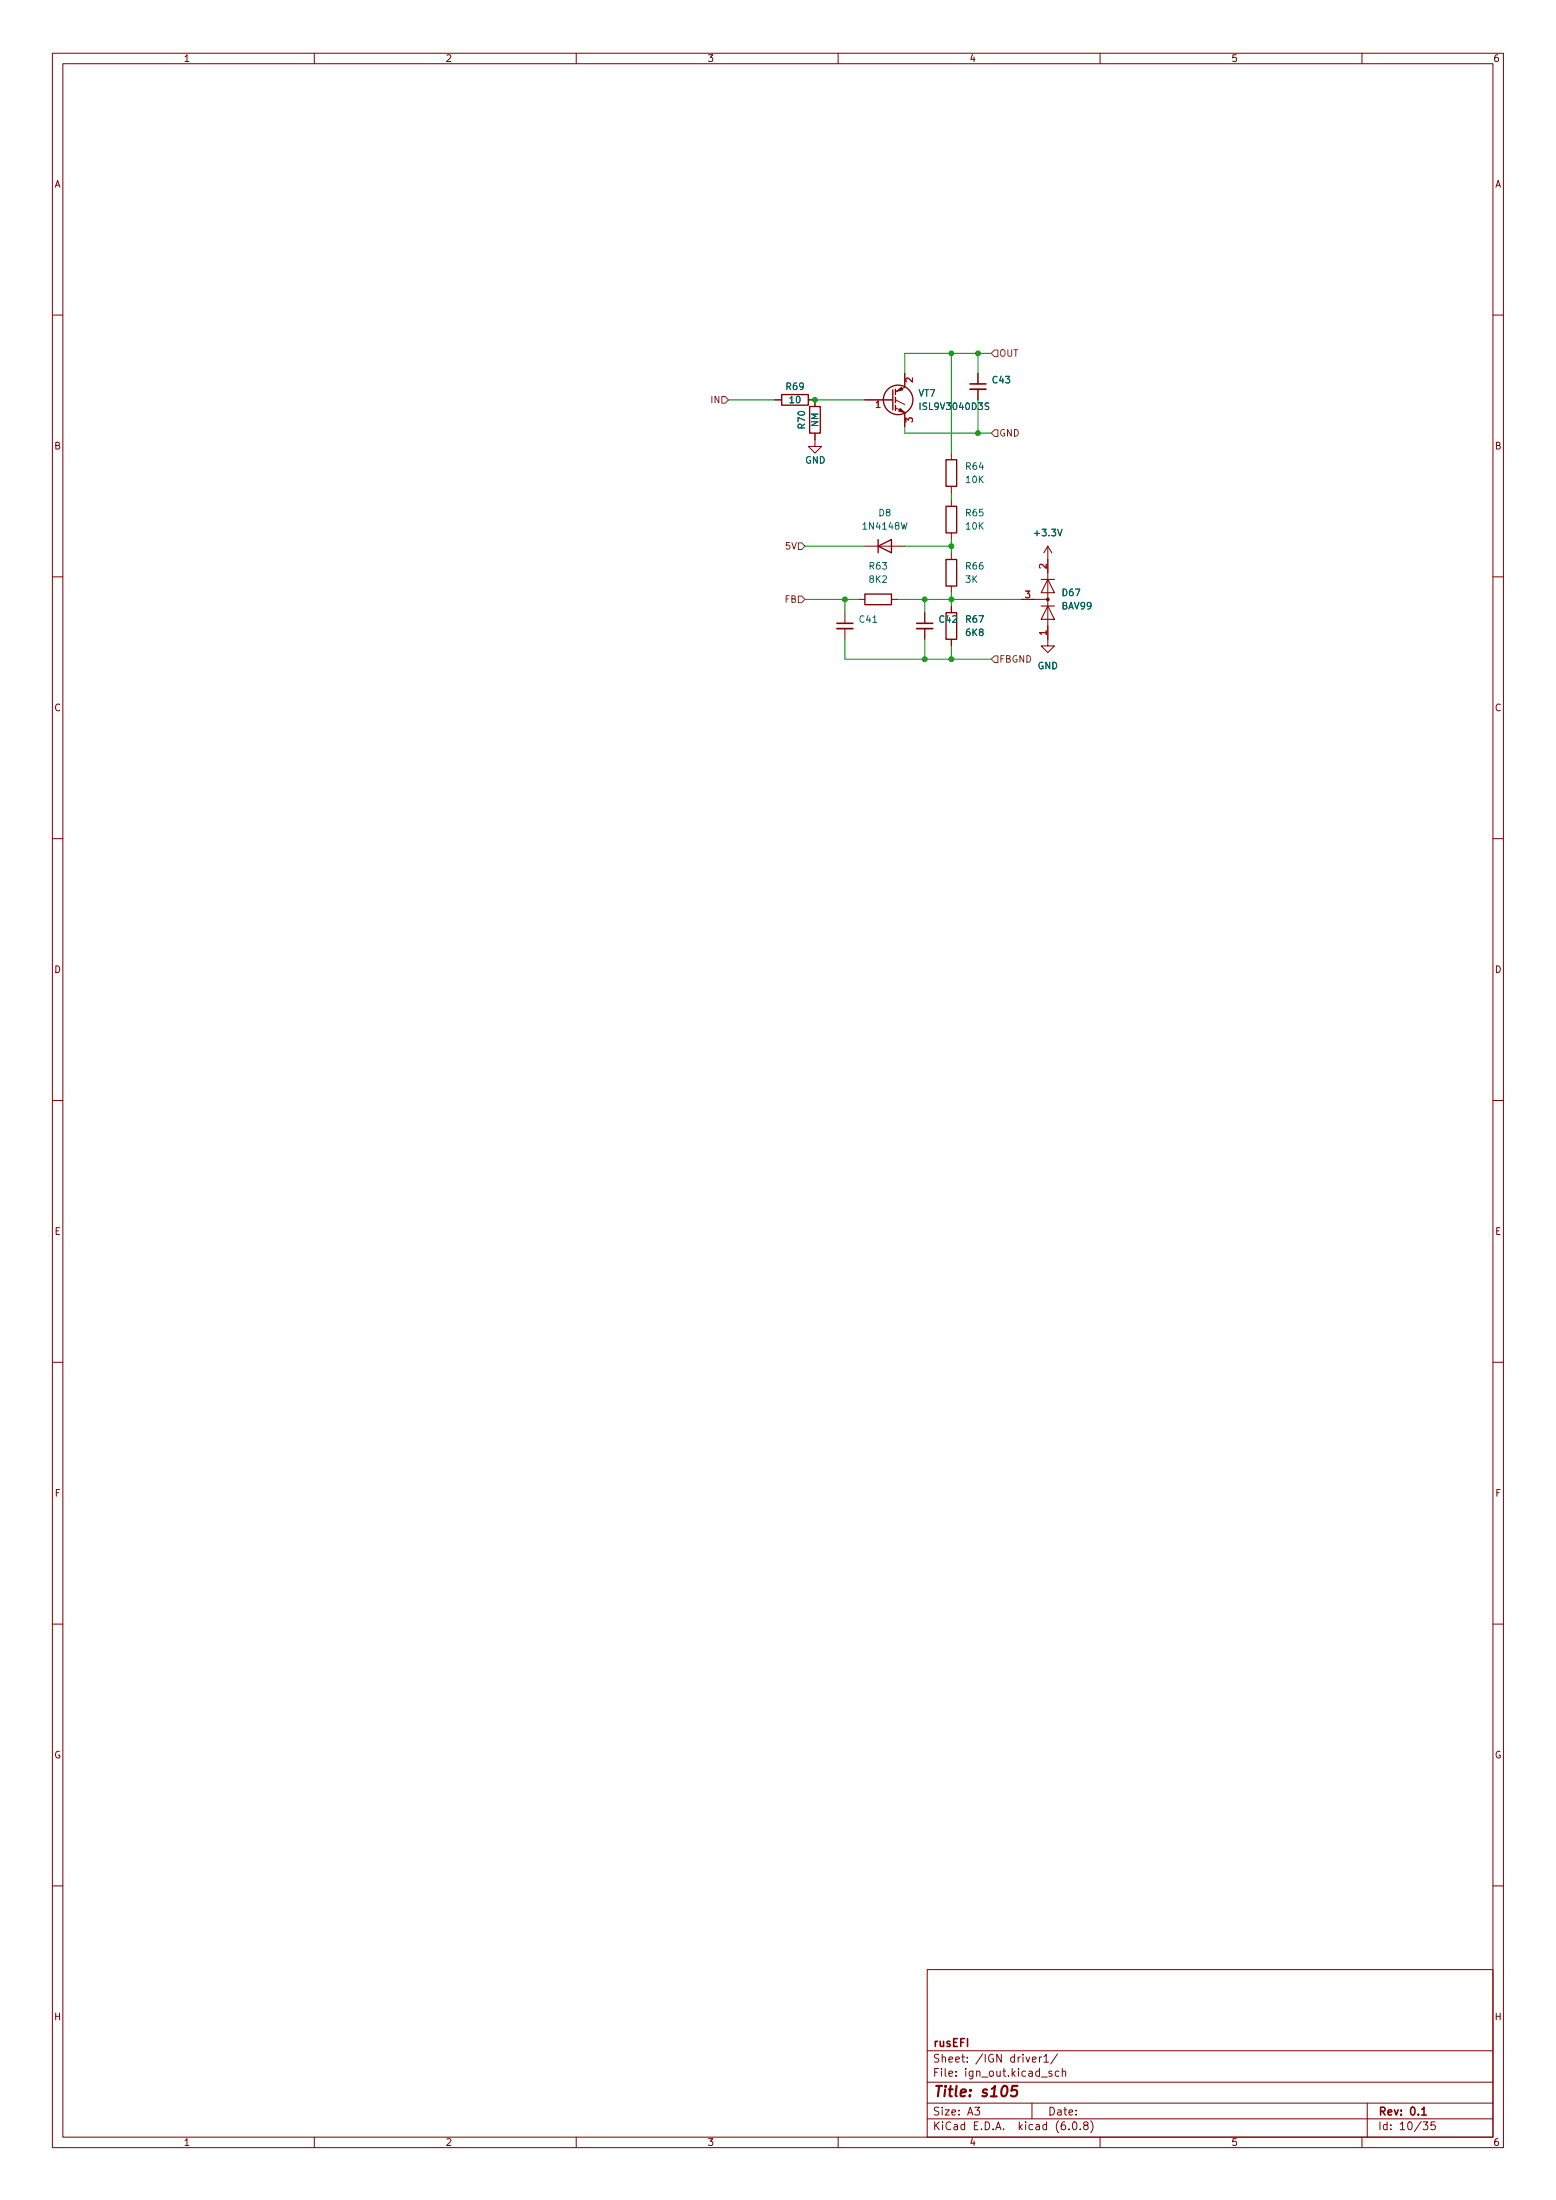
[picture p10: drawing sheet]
<svg xmlns="http://www.w3.org/2000/svg" width="297mm" height="420mm" viewBox="0 0 297 420" stroke-linecap="round" stroke-linejoin="round" font-family="sans-serif">
<g fill="none" stroke="#840000" stroke-width=".19">
<path d="M10 10.2h277v400h-277zM12 12.2h273v396h-273zM60 10.2v2M110 10.2v2M160 10.2v2M210 10.2v2M260 10.2v2M10 60.2h2M148 76.4h1.2M154.3 76.4h1.3v1.2M165.1 76.4h5.3M170.9 77.9l1.8 .9"/>
<path d="M170.9 76.4l1.8 .9M172.7 74l-1.8 .8M172.7 71.3v2.5M172.7 78.9v2.5M186.7 71.3v2M186.7 74.3v2.1M285 60.2h2M155.6 82.7v2.6h1.2l-1.2 1.2-1.3-1.2h1.3M181.6 86.5v1.3M181.6 92.9v1.2M181.6 95.4v1.3M10 110.2h2"/>
<path d="M161.3 117v2M163.8 114.5h1.3M165.1 104.3h7.6M170.2 114.5h1.2M176.5 117v2M181.6 101.8v1.2M181.6 105.6v1.2M181.6 111.9v1.3M181.6 115.7v1.3M194.9 114.5h5.1M200 104.3v19.1h1.3l-1.3 1.2-1.2-1.2h1.2M200 104.3l-.7 1.3"/>
<path d="M200 104.3l.8 1.3M285 110.2h2M161.3 120.1v2M176.5 120.1v2M181.6 122.1v1.3M10 160.2h2M285 160.2h2M10 210.2h2M285 210.2h2M10 260.2h2M285 260.2h2M10 310.2h2"/>
<path d="M285 310.2h2M10 360.2h2M177 376.2h108v32h-108zM285 360.2h2M177 397.7h108M177 391.7h108M197.1 393.3l.7-.1-.1-.3-.4-.1-.2 .3v.7h.6M198.4 392.8v1M198.8 396.7h1.1M198.9 392.8l-.3 .1-.2 .2M199.3 392.8l.4-.5v1.5M199.3 393.8h.8"/>
<path d="M200.8 395.6l-.4-.1-.2 .3 .1 .2 .5 .1v.4h-.6M201.9 392.3l-1.3 1.9M202.1 395.6l-.4-.1-.3 .3 .2 .7h.5M202.8 395.7l.2-.2 .4 .1v.9M202.8 395v1.5M60 408.2v2M110 408.2v2M160 408.2v2M177 404.7h108M177 401.7h108M186.1 402.4h.9l-.5 .6 .4 .2v.6l-.2 .1-.6-.1M197 401.7v3"/>
<path d="M204.1 406.6v.1M204.9 405.3l.2-.1a.8 .8 0 0 1 .5 .8 .8 .8 0 0 1-.5 .7 1 1 0 0 1-.2-1.4zM206.2 406.6v.1M207.1 405.9l-.2-.3v-.2l.2-.2 .5 .1 .1 .2-.1 .2-.6 .3-.1 .2v.4l.2 .1h.5l.1-.2-.1-.5-.2-.1M208.2 405a1.72 1.72 0 0 1 0 2.3M210 408.2v2M260 408.2v2M261 401.7v6.5M271.7 405.2h.9l-.5 .6 .4 .2v.6l-.2 .1-.6-.1M273.9 405.2h-.7l-.1 .8 .3-.2 .5 .1 .1 .2-.1 .5-.2 .1-.6-.1"/>
</g>
<path d="M185.2 73.3h3M159.8 119h3M175 119h3.1M271.4 402.9l.4-.5v1.5M271.4 403.9h.9" fill="none" stroke="#840000" stroke-width=".3"/>
<path d="M194.2 398.4h-.9l-.2 .9 .3-.2 .6 .1 .2 .3-.2 .7-.3 .2h-.5l-.2-.2" fill="none" stroke="#840000" stroke-width=".4"/>
<g fill="none" stroke="#840000" stroke-width=".25">
<path d="M149.2 75.4h5.1v2h-5.1zM154.6 77.6h2v5.1h-2zM170.4 74.5v3.8M170.9 74.3v1.1M170.9 75.9v1M170.9 77.4v1M180.6 96.7h2v5.1h-2zM180.6 87.8h2v5.1h-2zM165.1 113.5h5.1v2h-5.1zM167.6 104.3l2.6-1.3v2.6zM167.6 103v2.6M180.6 106.8h2v5.1h-2z"/>
<path d="M180.6 117h2v5.1h-2z"/>
<circle cx="171.4" cy="76.4" r="2.82"/>
</g>
<path d="M198.8 115.7h2.5M198.8 110.7h2.5M200 115.7l1.3 2.6h-2.5zM200 110.7l1.3 2.5h-2.5z" fill="none" stroke="#840000" stroke-width=".2"/>
<g fill="#840000" stroke="#840000" stroke-width=".19">
<path d="M171.8 78l.9 .8-1.1-.3z"/>
<path d="M171.2 74.7l.9-.7 .2 .5z"/>
<circle cx="200" cy="114.5" r=".25"/>
</g>
<path d="M185.2 74.3h3M159.8 120.1h3M175 120.1h3.1" fill="none" stroke="#840000" stroke-width=".33"/>
<path d="M188.8 77l-.5-.1-.2 .2v.3l.5 .3 .2 .3-.3 .2h-.5" fill="none" stroke="#006464" stroke-width=".19"/>
<path d="M137.8 75.7h.6l.7 .7-.7 .6h-.6zM189.2 67.5l.7-.7h.6v1.3h-.6zM189.2 82.7l.7-.6h.6v1.3h-.6zM152.4 113.8h.6l.7 .7-.7 .6h-.6zM152.4 103.7h.6l.7 .6-.7 .6h-.6zM189.2 125.9l.7-.6h.6v1.2h-.6z" fill="none" stroke="#725600" stroke-width=".19"/>
<g fill="none" stroke="#009600" stroke-width=".19">
<path d="M139.1 76.4h8.9M155.6 76.4h9.5M181.6 67.5v19M186.7 67.5v3.8M186.7 76.4v6.3M189.2 67.5h-16.5v3.8M172.7 81.4v1.3h16.5M181.6 94.1v1.3M153.7 114.5h10.1M153.7 104.3h11.4M161.3 114.5v2.5M171.4 114.5h23.5"/>
<path d="M172.7 104.3h8.9M176.5 114.5v2.5M181.6 103v2.6M181.6 113.2v2.5M161.3 122.1v3.8h27.9M176.5 122.1v3.8M181.6 123.4v2.5"/>
</g>
<g fill="#009600" stroke="#009600" stroke-width=".19">
<circle cx="181.6" cy="125.9" r=".46"/>
<circle cx="161.3" cy="114.5" r=".46"/>
<circle cx="181.6" cy="114.5" r=".46"/>
<circle cx="181.6" cy="104.3" r=".46"/>
<circle cx="176.5" cy="114.5" r=".46"/>
<circle cx="176.5" cy="125.9" r=".46"/>
<circle cx="181.6" cy="67.5" r=".46"/>
<circle cx="186.7" cy="67.5" r=".46"/>
<circle cx="186.7" cy="82.7" r=".46"/>
<circle cx="155.6" cy="76.4" r=".46"/>
</g>
<text font-size="2.8" fill="#840000" x="178" y="400.5">Title: s105</text>
<g font-size="2.1" fill="#840000">
<text x="178" y="393.9">Sheet: /IGN driver1/</text>
<text x="178" y="390.9">rusEFI</text>
<text x="178" y="396.6">File: ign_out.kicad_sch</text>
<text x="178" y="406.8">KiCad E.D.A. kicad (6.0.8)</text>
<text x="178" y="404">Size: A3</text>
<text x="200" y="404">Date:</text>
<text x="263" y="404">Rev: 0.1</text>
<text x="263" y="406.8">Id: 10/35</text>
</g>
<g font-size="1.8" fill="#840000">
<text x="35" y="11.8">1</text>
<text x="85" y="11.8">2</text>
<text x="135" y="11.8">3</text>
<text x="185" y="11.8">4</text>
<text x="235" y="11.8">5</text>
<text x="285" y="11.8">6</text>
<text x="10.3" y="35.8">A</text>
<text x="285.3" y="35.8">A</text>
<text x="10.3" y="85.8">B</text>
<text x="285.3" y="85.8">B</text>
<text x="10.3" y="135.8">C</text>
<text x="285.3" y="135.8">C</text>
<text x="10.3" y="185.8">D</text>
<text x="285.3" y="185.8">D</text>
<text x="10.4" y="235.8">E</text>
<text x="285.4" y="235.8">E</text>
<text x="10.4" y="285.8">F</text>
<text x="285.5" y="285.8">F</text>
<text x="10.3" y="335.8">G</text>
<text x="285.3" y="335.8">G</text>
<text x="10.3" y="385.8">H</text>
<text x="285.3" y="385.8">H</text>
<text x="35" y="409.8">1</text>
<text x="85" y="409.8">2</text>
<text x="135" y="409.8">3</text>
<text x="185" y="409.8">4</text>
<text x="235" y="409.8">5</text>
<text x="285" y="409.8">6</text>
</g>
<g font-size="1.8" fill="#725600">
<text x="190.7" y="68.1">OUT</text>
<text x="135.8" y="77">IN</text>
<text x="190.7" y="83.4">GND</text>
<text x="150" y="104.9">5V</text>
<text x="149.9" y="115.1">FB</text>
<text x="190.7" y="126.5">FBGND</text>
</g>
<g font-size="1.8" fill="#006464">
<text x="150.1" y="74.5">R69</text>
<text x="150.8" y="77">10</text>
<text x="175.4" y="75.7">VT7</text>
<text x="189.5" y="73.2">C43</text>
<text x="153.7" y="81.8" transform="rotate(-90 153.7 81.8)">R70</text>
<text x="156.2" y="81.6" transform="rotate(-90 156.2 81.6)">NM</text>
<text x="176" y="78.3">ISL9V3040D3S</text>
<text x="153.7" y="88.5">GND</text>
<text x="184.5" y="89.7">R64</text>
<text x="184.5" y="92.2">10K</text>
<text x="165" y="101.1">1N4148W</text>
<text x="167.8" y="98.6">D8</text>
<text x="184.5" y="98.6">R65</text>
<text x="184.5" y="101.1">10K</text>
<text x="197.7" y="102.4">+3.3V</text>
<text x="166" y="108.8">R63</text>
<text x="166" y="111.3">8K2</text>
<text x="184.3" y="111.3">3K</text>
<text x="184.5" y="108.8">R66</text>
<text x="202.9" y="113.8">D67</text>
<text x="164.1" y="118.9">C41</text>
<text x="179.4" y="118.9">C42</text>
<text x="184.5" y="118.9">R67</text>
<text x="202.7" y="116.4">BAV99</text>
<text x="184.5" y="121.5">6K8</text>
<text x="198.1" y="127.8">GND</text>
</g>
<g font-size="1.8" fill="#a90000">
<text x="167.1" y="77.9">1</text>
<text x="174.2" y="73.1" transform="rotate(-90 174.2 73.1)">2</text>
<text x="174.2" y="80.7" transform="rotate(-90 174.2 80.7)">3</text>
<text x="199.8" y="108.6" transform="rotate(-90 199.8 108.6)">2</text>
<text x="195.7" y="114.2">3</text>
<text x="199.8" y="121.3" transform="rotate(-90 199.8 121.3)">1</text>
</g>
</svg>
